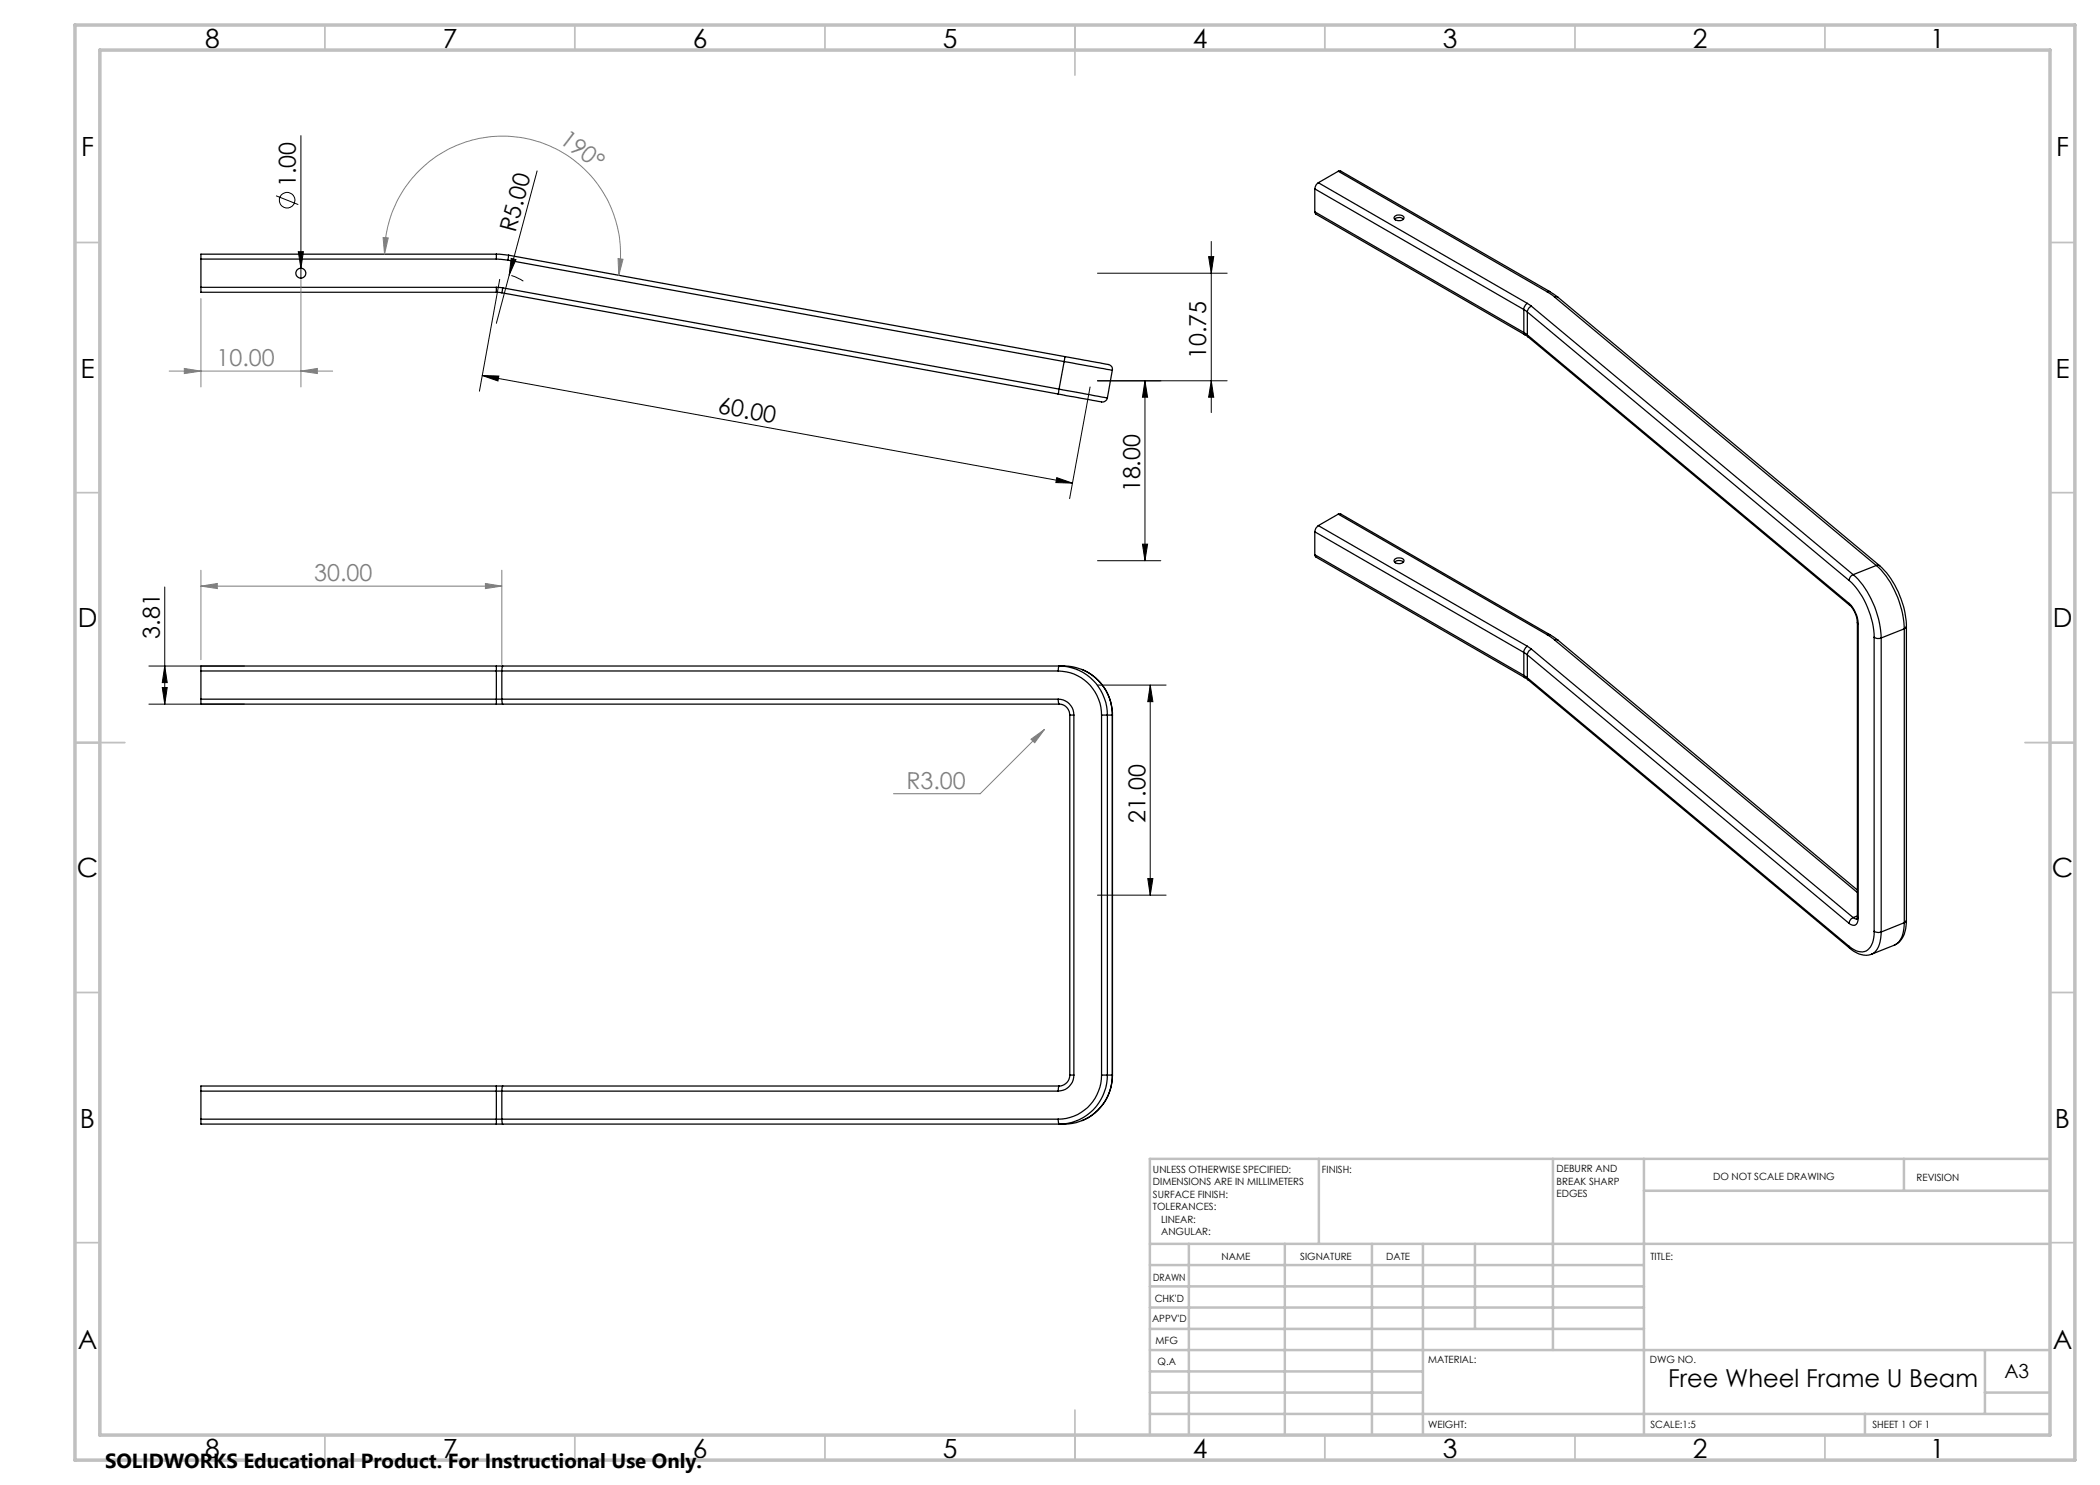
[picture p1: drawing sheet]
<svg xmlns="http://www.w3.org/2000/svg" width="420mm" height="297mm" viewBox="0 0 420 297" stroke-linecap="round" stroke-linejoin="round" font-family="sans-serif">
<g fill="none" stroke="#000" stroke-width=".25">
<path d="M263 37.8l41.8 24.1M263 37.8v4.6M263.7 36.5a1.6 1.6 0 0 0-.7 1.3M263.7 36.5l41.8 24.2M267.7 34.3l.4-.1 41.9 24.1M267.7 34.3l-4 2.2M267.7 34.3l41.8 24.1M40.2 57.5v1h59.1M40.2 51.8v5.7M40.2 51.8h59.1M40.2 57.5h59.1M99.3 51.8l2.3 .2"/>
<path d="M99.3 57.5l1.2 .1M99.3 50.8v1M99.3 50.8l2.4 .2M99.3 50.8h-59.1v1M99.3 57.5v1M99.3 58.5l1.1 .1M100.4 58.6l111.2 20.2M100.5 57.6l-.1 1M100.5 57.6l111.3 20.2M101.6 52l111.2 20.3M101.7 51l-.1 1M101.7 51l111.3 20.3"/>
<path d="M263 42.4l.2 .4 41.8 24.2M263 42.4l41.8 24.1M278.9 43.8a1.54 1.54 0 0 1 1.8 0M279 43.2a1.35 1.35 0 0 1 1.8 .3 1.13 1.13 0 0 1-1 .6 1.13 1.13 0 0 1-1-.6zM309.5 58.4l1.4 1M310 58.3l1.6 1.1M310 58.3l-.5 .1M310.9 59.4h.7M310.9 59.4l64.3 53.7M311.6 59.4l64.3 53.7M211.6 78.8l8.4 1.5a1.05 1.05 0 0 0 1.5-.7M211.8 77.8l-.2 1"/>
<path d="M211.8 77.8l9.7 1.8M212.8 72.3l9.7 1.7M212.8 72.3l-1 5.5M213 71.3l-.2 1M213 71.3l8.3 1.5a1.07 1.07 0 0 1 1.2 1.2M222.5 74l-1 5.6M304.8 61.9l.7 .5M304.8 66.5l.7 .5M304.8 66.5l.2 .5M304.8 61.9v4.6M305 67l.6 .4M305.5 60.7l.8 .5"/>
<path d="M305.5 60.7a1.6 1.6 0 0 0-.7 1.2M305.5 67l.1 .4M305.5 62.4v4.6M305.5 62.4l64.3 53.7M305.5 67l64.3 53.7M305.6 67.4l64.4 53.7M306.3 61.2a1.35 1.35 0 0 0-.8 1.2M306.3 61.2l64.3 53.7M263 110.9l.2 .5 41.8 24.1M263 106.4v4.5M263 106.4l41.8 24.1M263 110.9l41.8 24.2"/>
<path d="M263.7 105.1a1.6 1.6 0 0 0-.7 1.3M263.7 105.1l41.8 24.2M267.7 102.8h.4l41.9 24.1M267.7 102.8l-4 2.3M267.7 102.8l41.8 24.2M278.9 112.4a1.4 1.4 0 0 1 1.8 0M279 111.8a1.31 1.31 0 0 1 1.8 .3 1.13 1.13 0 0 1-1 .6 1.13 1.13 0 0 1-1-.6zM369.8 116.1a16.5 16.5 0 0 1 5 11.4M370.6 114.9a18.7 18.7 0 0 1 5.6 12.7M370.6 114.9a1.35 1.35 0 0 0-.8 1.2M375.2 113.1a18.7 18.7 0 0 1 5.7 12.7M375.2 113.1h.7"/>
<path d="M375.2 113.1l-4.6 1.8M375.9 113.1a17.6 17.6 0 0 1 5.4 12.2M40.2 139.8v1h59.1M40.2 134.2h59.1M40.2 139.8h59.1M40.2 134.2v5.6M99.3 139.8v1M99.3 139.8h1.1M99.3 133.2v1M99.3 134.2h1.1M99.3 133.2h1.2M99.3 133.2h-59.1v1"/>
<path d="M99.3 134.2v5.6M100.4 139.8l.1 1M100.4 134.2v5.6M100.4 134.2h111.2M100.4 139.8h111.2M100.5 133.2h112.3a9.3 9.3 0 0 1 3.6 .7M100.5 133.2l-.1 1M211.6 134.2l.1-.9a9.6 9.6 0 0 1 9.8 9.7M211.6 134.2a8.8 8.8 0 0 1 8.7 8.8M211.6 139.8a3.1 3.1 0 0 1 3.2 3.2M211.6 139.8l.2 1M216.4 133.9a9.9 9.9 0 0 1 6.1 9.1"/>
<path d="M216.4 133.9a9.8 9.8 0 0 1 6.1 9.1v72a9.7 9.7 0 0 1-9.7 9.8h-112.3M304.8 130.5l.7 .5M304.8 135.1l.7 .5M304.8 135.1l.2 .4M304.8 130.5v4.6M305 135.5l.6 .5M305.5 129.3l.8 .5M305.5 129.3a1.6 1.6 0 0 0-.7 1.2M305.5 135.6l.1 .4M305.5 131v4.6M305.5 135.6l64.3 53.7M305.5 131l64.3 53.7"/>
<path d="M305.6 136l64.4 53.7M306.3 129.8a1.48 1.48 0 0 0-.8 1.2M306.3 129.8l64.3 53.7M309.5 127l1.4 1M310 126.9l1.6 1.1M310 126.9l-.5 .1M310.9 128h.7M310.9 128l60.6 50.5M311.6 128l59.9 50M369.8 120.7a6.4 6.4 0 0 1 1.9 4.1M369.8 120.7l.2 .4M370 121.1a5.2 5.2 0 0 1 1.5 3.4"/>
<path d="M371.5 124.5l.2 .3M371.5 124.5v58.8M371.7 124.8v58.8M374.8 127.5a1.46 1.46 0 0 0 1.4 .1M374.8 127.5v58.8M376.2 127.6v58.8M380.9 125.8l-4.7 1.8M380.9 125.8v58.7M381.3 125.3l-.4 .5M381.3 125.3v58.8M99.3 140.8h1.2M100.5 140.8h111.3"/>
<path d="M211.8 140.8a2.17 2.17 0 0 1 2.2 2.2M214 143h.8M214 143v72M214.8 143v72M220.3 143h1.2M220.3 143v72M221.5 143v72M221.5 143h1M222.5 143v72M369.8 189.3l.2 .4M370 189.7a4.3 4.3 0 0 0 4.3 1.1M370.6 183.5a1.48 1.48 0 0 0-.8 1.2"/>
<path d="M370.6 183.5l.5 .3h.3M371.5 183.3l-.1 .5M371.5 183.3l.2 .3M371.5 183.2l-.9 .3M371.7 183.6l-.1 .4a.99 .99 0 0 1-.6 1 .99 .99 0 0 1-1.2-.3M374.8 186.3a4.2 4.2 0 0 1-1.6 3.9 3.3 3.3 0 0 1-3.4-.9M374.8 186.3l.9 .2 .5-.1M376.2 186.4a5.1 5.1 0 0 1-1.6 4.3l-.3 .1 4.6-1.8M380.9 184.5a5 5 0 0 1-1.7 4.3l-.3 .2M380.9 184.5l-4.7 1.9M381.3 184.1a5.1 5.1 0 0 1-2.2 4.8l-.2 .1M381.3 184.1l-.4 .4"/>
<path d="M40.2 218.2h59.1M40.2 218.2v5.6M99.3 217.2v1M99.3 218.2h1.1M99.3 217.2h1.2M99.3 217.2h-59.1v1M99.3 218.2v5.6M100.4 218.2v5.6M100.4 218.2h111.2M100.5 217.2l-.1 1M100.5 217.2h111.3M211.8 217.2l-.2 1"/>
<path d="M214 215a2.16 2.16 0 0 1-2.2 2.2M214 215h.8M214.8 215a3.2 3.2 0 0 1-3.2 3.2M220.3 215h1.2M220.3 215a8.8 8.8 0 0 1-8.7 8.8M221.5 215a9.6 9.6 0 0 1-9.8 9.8l-.1-1M221.5 215h1M222.5 215a9.7 9.7 0 0 1-6.1 9.1M40.2 223.8v1h59.1M40.2 223.8h59.1M99.3 223.8v1M99.3 223.8h1.1"/>
<path d="M99.3 224.8h1.2M100.4 223.8l.1 1M100.4 223.8h111.2"/>
<circle cx="60.2" cy="54.6" r=".99"/>
</g>
<g fill="none" stroke="#000" stroke-width=".2">
<path d="M55.2 39.2l4.5 1.7M60.2 27.1v28.5M107.4 34.2l-8.1 30.5M59.7 50.3h1l-.5 3.4zM99.9 55.9l-4 22.3M102.2 51.7l1 .2-1.4 3.1zM102.3 55.1l2.4 1.1M219.5 54.6h25.9M241.7 51.3h1l-.4 3.3zM242.3 48.3v34.2M96.4 75.1l118.1 21.5M96.4 75.1l3.4 .1-.2 1z"/>
<path d="M218 77.4l-4.1 22.3M219.5 76.2h25.9M229 76.2l.5 3.2h-1zM229 76.2v35.9M242.3 76.2l.4 3.2h-1zM211.3 95.5l3.2 1.1-3.3-.1zM32.9 117.4v23.4M219.5 112.1h12.7M228.5 108.8h1l-.5 3.3zM29.8 133.2h19.1M32.5 137.5h.9l-.5 3.3zM32.9 133.2l.5 3.3h-.9z"/>
<path d="M219.5 137h13.7M230 137l.6 3.3h-1zM230 137v42M29.8 140.8h19.1M219.5 179h13.7M229.6 175.7h1l-.6 3.3z"/>
<circle cx="57.4" cy="40" r="1.55"/>
</g>
<g fill="none" stroke="#808080" stroke-width=".2">
<path d="M40.2 59.7v17.7M60.2 55.9v21.5M76.6 47.5l1 .1-.7 3.2zM76.9 50.8a23.6 23.6 0 0 1 25.7-23.5 23.6 23.6 0 0 1 21.2 27.8M123.6 51.7l1 .2-.8 3.2zM33.8 74.2h32.7M36.9 73.7l3.3 .5-3.3 .5zM60.2 74.2l3.3-.5v1zM40.2 117.2l3.3-.5v1zM40.2 114v17.9M40.2 117.2h60.2M97.1 116.7l3.3 .5-3.3 .5z"/>
<path d="M100.4 114v18.9M206.2 147.8l2.7-1.9-2 2.7zM208.9 145.9l-12.9 12.8h-17.3"/>
</g>
<g fill="none" stroke="#c0c0c0" stroke-width=".35">
<path d="M65 5v5M115 5v5M165 5v5M215 5v10M265 5v5M315 5v5M365 5v5M15 48.5h5M410 48.5h5M15 98.5h5M410 98.5h5M15 148.5h10"/>
<path d="M405 148.5h10M15 198.5h5M410 198.5h5M15 248.5h5M410 248.5h5M65 287v5M115 287v5M165 287v5M215 282v10M265 287v5M315 287v5M365 287v5"/>
</g>
<g fill="none" stroke="#c0c0c0" stroke-width=".5">
<path d="M263.8 231.8v17M310.6 231.8v38.2M328.8 231.8v55.2M328.8 238.2h81.2M380.8 231.8v6.4M410 231.8h-180v55.2M230 248.8h180M230 257.3h98.8M230 253h98.8M237.8 248.8v38.2M257 248.8v38.2M274.4 248.8v38.2"/>
<path d="M284.6 248.8v38.2M295 248.8v17M230 265.8h98.8M230 261.5h98.8M230 278.5h54.6M230 274.3h54.6M230 270h180M397 278.5h13M397 270v12.8M230 282.8h180M373 282.8v4.2"/>
</g>
<path d="M15 5h400v287h-400zM20 10h390v277h-390z" fill="none" stroke="#c0c0c0" stroke-width=".7"/>
<g fill="#000">
<path d="M59.7 50.3h1l-.5 3.4zM102.2 51.7l1 .2-1.4 3.1z"/>
<path d="M241.7 51.3h1l-.4 3.3zM242.3 76.2l.4 3.2h-1z"/>
<path d="M96.4 75.1l3.4 .1-.2 1zM211.3 95.5l3.2 1.1-3.3-.1z"/>
<path d="M229 76.2l.5 3.2h-1zM228.5 108.8h1l-.5 3.3z"/>
<path d="M230 137l.6 3.3h-1zM229.6 175.7h1l-.6 3.3z"/>
<path d="M32.5 137.5h.9l-.5 3.3zM32.9 133.2l.5 3.3h-.9z"/>
</g>
<g fill="#808080">
<path d="M206.2 147.8l2.7-1.9-2 2.7z"/>
<path d="M76.6 47.5l1 .1-.7 3.2zM123.6 51.7l1 .2-.8 3.2z"/>
<path d="M97.1 116.7l3.3 .5-3.3 .5zM40.2 117.2l3.3-.5v1zM60.2 74.2l3.3-.5v1zM36.9 73.7l3.3 .5-3.3 .5z"/>
</g>
<g font-size="5.3">
<text x="41" y="9.5">8</text>
<text x="88.5" y="9.5">7</text>
<text x="138.5" y="9.5">6</text>
<text x="188.5" y="9.5">5</text>
<text x="238.5" y="9.5">4</text>
<text x="288.5" y="9.5">3</text>
<text x="338.5" y="9.5">2</text>
<text x="386" y="9.5">1</text>
<text x="16.2" y="31.3">F</text>
<text x="411.2" y="31.3">F</text>
<text x="16.1" y="75.5">E</text>
<text x="411.1" y="75.5">E</text>
<text x="15.5" y="125.5">D</text>
<text x="410.5" y="125.5">D</text>
<text x="15.4" y="175.5">C</text>
<text x="410.4" y="175.5">C</text>
<text x="16" y="225.5">B</text>
<text x="411" y="225.5">B</text>
<text x="15.5" y="269.8">A</text>
<text x="410.5" y="269.8">A</text>
<text x="41" y="291.5">8</text>
<text x="88.5" y="291.5">7</text>
<text x="138.5" y="291.5">6</text>
<text x="188.5" y="291.5">5</text>
<text x="238.5" y="291.5">4</text>
<text x="288.5" y="291.5">3</text>
<text x="338.5" y="291.5">2</text>
<text x="386" y="291.5">1</text>
</g>
<text font-size="4.9" x="333.6" y="277.3">Free Wheel Frame U Beam</text>
<g font-size="4.7" fill="#808080">
<text x="111.7" y="28.3" transform="rotate(37 111.7 28.3)">190°</text>
<text x="43.3" y="73.2">10.00</text>
<text x="62.8" y="116.2">30.00</text>
<text x="181.3" y="157.7">R3.00</text>
</g>
<g font-size="4.7">
<text x="59.1" y="37.5" transform="rotate(-90 59.1 37.5)">1.00</text>
<text x="103.1" y="46.7" transform="rotate(-75 103.1 46.7)">R5.00</text>
<text x="241.2" y="71.8" transform="rotate(-90 241.2 71.8)">10.75</text>
<text x="143.4" y="82.6" transform="rotate(10 143.4 82.6)">60.00</text>
<text x="228" y="98.5" transform="rotate(-90 228 98.5)">18.00</text>
<text x="32" y="127.7" transform="rotate(-90 32 127.7)">3.81</text>
<text x="229.1" y="164.5" transform="rotate(-90 229.1 164.5)">21.00</text>
</g>
<text font-size="4.1" x="21" y="293.7">SOLIDWORKS Educational Product. For Instructional Use Only.</text>
<text font-size="3.9" x="400.9" y="275.5">A3</text>
<g font-size="2">
<text x="230.6" y="234.6">UNLESS OTHERWISE SPECIFIED:</text>
<text x="230.6" y="237.1">DIMENSIONS ARE IN MILLIMETERS</text>
<text x="230.6" y="239.6">SURFACE FINISH:</text>
<text x="264.4" y="234.6">FINISH:</text>
<text x="311.3" y="234.5">DEBURR AND</text>
<text x="311.3" y="237">BREAK SHARP</text>
<text x="311.3" y="239.5">EDGES</text>
<text x="342.6" y="236">DO NOT SCALE DRAWING</text>
<text x="383.3" y="236.2">REVISION</text>
<text x="230.6" y="242.1">TOLERANCES:</text>
<text x="232.2" y="244.6">LINEAR:</text>
<text x="232.2" y="247.1">ANGULAR:</text>
<text x="244.3" y="252">NAME</text>
<text x="260" y="251.9">SIGNATURE</text>
<text x="277.2" y="251.9">DATE</text>
<text x="330.1" y="251.9">TITLE:</text>
<text x="230.6" y="256.1">DRAWN</text>
<text x="230.9" y="260.3">CHK'D</text>
<text x="230.4" y="264.4">APPV'D</text>
<text x="231.1" y="268.8">MFG</text>
<text x="231.5" y="273">Q.A</text>
<text x="285.6" y="272.5">MATERIAL:</text>
<text x="330" y="272.5">DWG NO.</text>
<text x="285.6" y="285.5">WEIGHT:</text>
<text x="330.1" y="285.6">SCALE:1:5</text>
<text x="374.5" y="285.6">SHEET 1 OF 1</text>
</g>
</svg>
